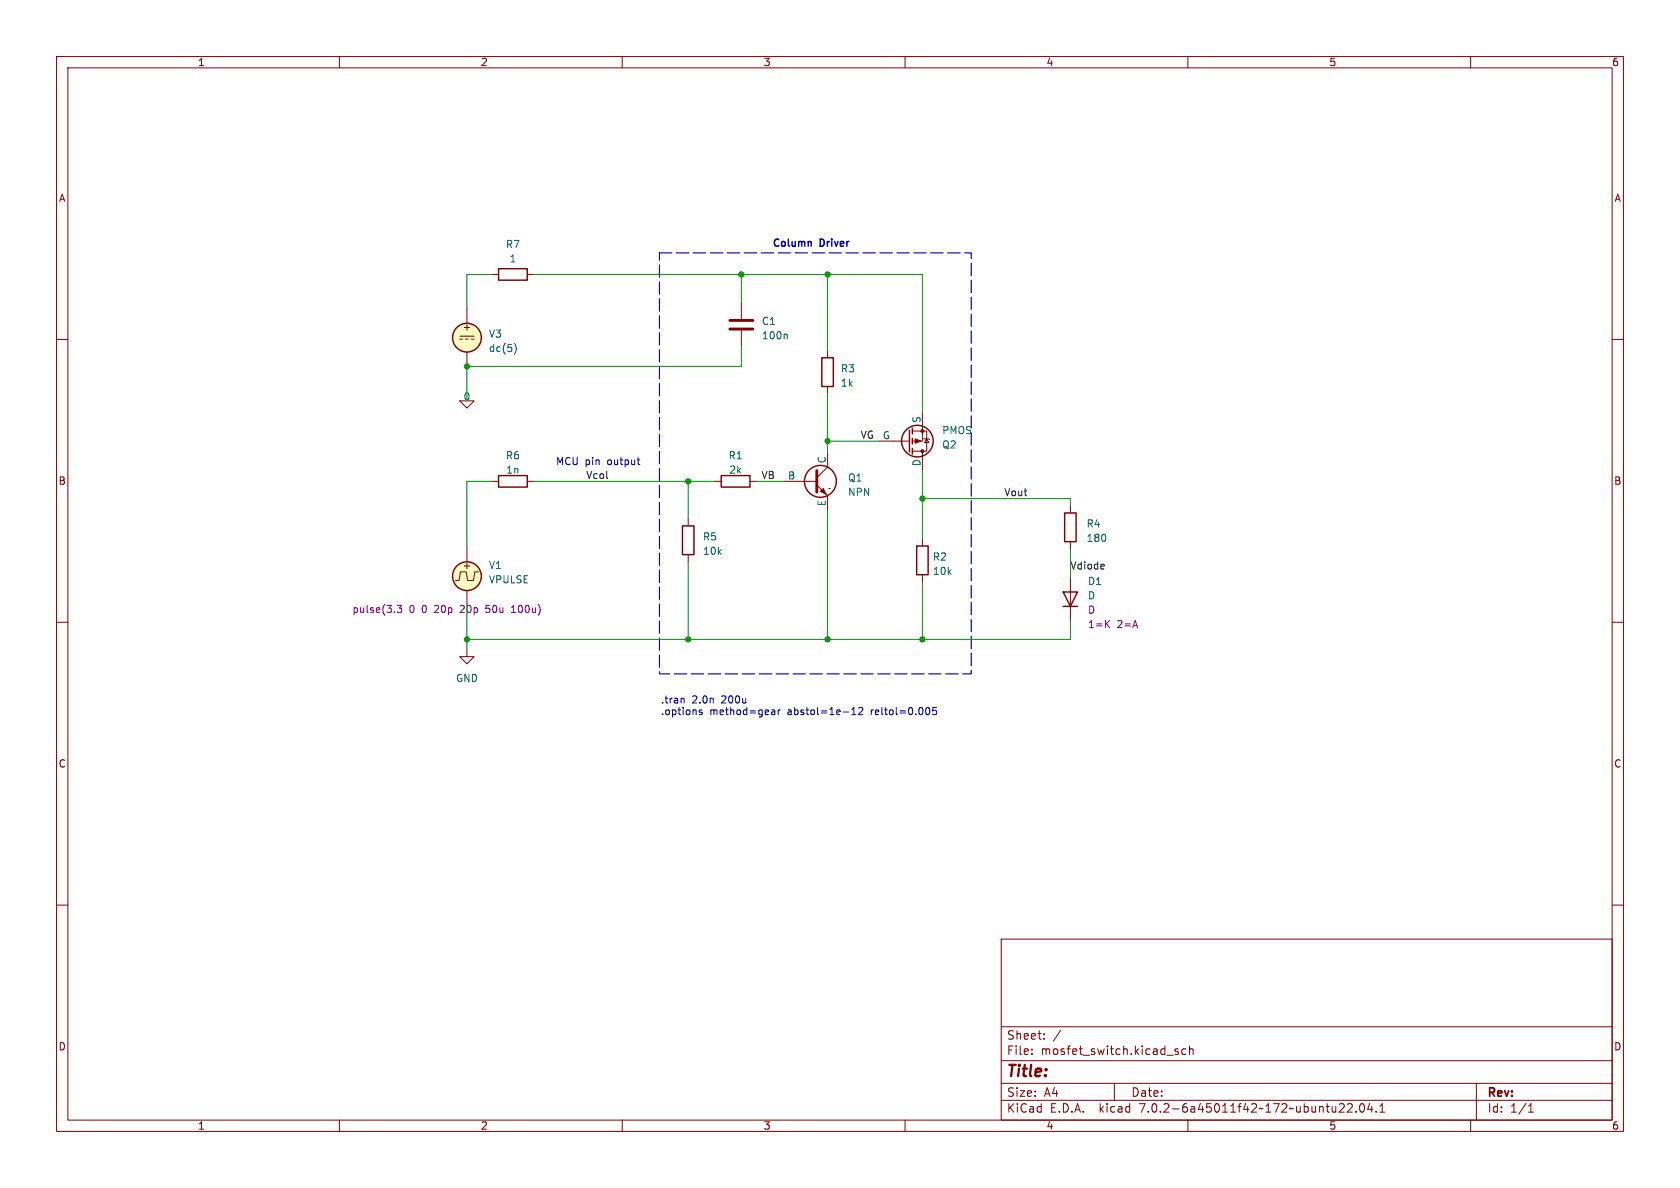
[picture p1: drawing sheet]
(kicad_sch (version 20230121) (generator eeschema)

 (paper "A4")

 (lib_symbols
  (symbol "Device:C" (pin_numbers hide) (pin_names (offset 0.254)) (in_bom yes) (on_board yes)
   (property "Reference" "C" (at 0.635 2.54 0) (effects (font (size 1.27 1.27)) (justify left)))
   (property "Value" "C" (at 0.635 -2.54 0) (effects (font (size 1.27 1.27)) (justify left)))
   (property "Footprint" "" (at 0.9652 -3.81 0) (effects (font (size 1.27 1.27)) hide))
   (property "Datasheet" "~" (at 0 0 0) (effects (font (size 1.27 1.27)) hide))
   (symbol "C_0_1"
    (polyline (pts (xy -2.032 -0.762) (xy 2.032 -0.762)) (stroke (width 0.508) (type default)) (fill (type none)))
    (polyline (pts (xy -2.032 0.762) (xy 2.032 0.762)) (stroke (width 0.508) (type default)) (fill (type none))))
   (symbol "C_1_1"
    (pin passive line (at 0 3.81 270) (length 2.794) (name "~" (effects (font (size 1.27 1.27)))) (number "1" (effects (font (size 1.27 1.27)))))
    (pin passive line (at 0 -3.81 90) (length 2.794) (name "~" (effects (font (size 1.27 1.27)))) (number "2" (effects (font (size 1.27 1.27)))))))
  (symbol "Device:R" (pin_numbers hide) (pin_names (offset 0)) (in_bom yes) (on_board yes)
   (property "Reference" "R" (at 2.032 0 90) (effects (font (size 1.27 1.27))))
   (property "Value" "R" (at 0 0 90) (effects (font (size 1.27 1.27))))
   (property "Footprint" "" (at -1.778 0 90) (effects (font (size 1.27 1.27)) hide))
   (property "Datasheet" "~" (at 0 0 0) (effects (font (size 1.27 1.27)) hide))
   (symbol "R_0_1"
    (rectangle (start -1.016 -2.54) (end 1.016 2.54) (stroke (width 0.254) (type default)) (fill (type none))))
   (symbol "R_1_1"
    (pin passive line (at 0 3.81 270) (length 1.27) (name "~" (effects (font (size 1.27 1.27)))) (number "1" (effects (font (size 1.27 1.27)))))
    (pin passive line (at 0 -3.81 90) (length 1.27) (name "~" (effects (font (size 1.27 1.27)))) (number "2" (effects (font (size 1.27 1.27)))))))
  (symbol "Simulation_SPICE:0" (power) (pin_names (offset 0)) (in_bom yes) (on_board yes)
   (property "Reference" "#GND" (at 0 -2.54 0) (effects (font (size 1.27 1.27)) hide))
   (property "Value" "0" (at 0 -1.778 0) (effects (font (size 1.27 1.27))))
   (property "Footprint" "" (at 0 0 0) (effects (font (size 1.27 1.27)) hide))
   (property "Datasheet" "~" (at 0 0 0) (effects (font (size 1.27 1.27)) hide))
   (symbol "0_0_1"
    (polyline (pts (xy -1.27 0) (xy 0 -1.27) (xy 1.27 0) (xy -1.27 0)) (stroke (width 0) (type default)) (fill (type none))))
   (symbol "0_1_1"
    (pin power_in line (at 0 0 0) (length 0) hide (name "0" (effects (font (size 1.016 1.016)))) (number "1" (effects (font (size 1.016 1.016)))))))
  (symbol "Simulation_SPICE:D" (pin_numbers hide) (pin_names (offset 1.016) hide) (in_bom yes) (on_board yes)
   (property "Reference" "D" (at 0 2.54 0) (effects (font (size 1.27 1.27))))
   (property "Value" "D" (at 0 -2.54 0) (effects (font (size 1.27 1.27))))
   (property "Footprint" "" (at 0 0 0) (effects (font (size 1.27 1.27)) hide))
   (property "Datasheet" "~" (at 0 0 0) (effects (font (size 1.27 1.27)) hide))
   (property "Sim.Device" "D" (at 0 0 0) (effects (font (size 1.27 1.27))))
   (property "Sim.Pins" "1=K 2=A" (at 0 0 0) (effects (font (size 1.27 1.27))))
   (symbol "D_0_1"
    (polyline (pts (xy -1.27 1.27) (xy -1.27 -1.27)) (stroke (width 0.254) (type default)) (fill (type none)))
    (polyline (pts (xy 1.27 0) (xy -1.27 0)) (stroke (width 0) (type default)) (fill (type none)))
    (polyline (pts (xy 1.27 1.27) (xy 1.27 -1.27) (xy -1.27 0) (xy 1.27 1.27)) (stroke (width 0.254) (type default)) (fill (type none))))
   (symbol "D_1_1"
    (pin passive line (at -3.81 0 0) (length 2.54) (name "K" (effects (font (size 1.27 1.27)))) (number "1" (effects (font (size 1.27 1.27)))))
    (pin passive line (at 3.81 0 180) (length 2.54) (name "A" (effects (font (size 1.27 1.27)))) (number "2" (effects (font (size 1.27 1.27)))))))
  (symbol "Simulation_SPICE:NPN" (pin_numbers hide) (pin_names (offset 0)) (in_bom yes) (on_board yes)
   (property "Reference" "Q" (at -2.54 7.62 0) (effects (font (size 1.27 1.27))))
   (property "Value" "NPN" (at -2.54 5.08 0) (effects (font (size 1.27 1.27))))
   (property "Footprint" "" (at 63.5 0 0) (effects (font (size 1.27 1.27)) hide))
   (property "Datasheet" "~" (at 63.5 0 0) (effects (font (size 1.27 1.27)) hide))
   (property "Sim.Device" "NPN" (at 0 0 0) (effects (font (size 1.27 1.27)) hide))
   (property "Sim.Type" "GUMMELPOON" (at 0 0 0) (effects (font (size 1.27 1.27)) hide))
   (property "Sim.Pins" "1=C 2=B 3=E" (at 0 0 0) (effects (font (size 1.27 1.27)) hide))
   (symbol "NPN_0_1"
    (polyline (pts (xy -2.54 0) (xy 0.635 0)) (stroke (width 0.1524) (type default)) (fill (type none)))
    (polyline (pts (xy 0.635 0.635) (xy 2.54 2.54)) (stroke (width 0) (type default)) (fill (type none)))
    (polyline (pts (xy 2.794 -1.27) (xy 2.794 -1.27)) (stroke (width 0.1524) (type default)) (fill (type none)))
    (polyline (pts (xy 2.794 -1.27) (xy 2.794 -1.27)) (stroke (width 0.1524) (type default)) (fill (type none)))
    (polyline (pts (xy 0.635 -0.635) (xy 2.54 -2.54) (xy 2.54 -2.54)) (stroke (width 0) (type default)) (fill (type none)))
    (polyline (pts (xy 0.635 1.905) (xy 0.635 -1.905) (xy 0.635 -1.905)) (stroke (width 0.508) (type default)) (fill (type none)))
    (polyline (pts (xy 1.27 -1.778) (xy 1.778 -1.27) (xy 2.286 -2.286) (xy 1.27 -1.778) (xy 1.27 -1.778)) (stroke (width 0) (type default)) (fill (type outline)))
    (circle (center 1.27 0) (radius 2.8194) (stroke (width 0.254) (type default)) (fill (type none))))
   (symbol "NPN_1_1"
    (pin open_collector line (at 2.54 5.08 270) (length 2.54) (name "C" (effects (font (size 1.27 1.27)))) (number "1" (effects (font (size 1.27 1.27)))))
    (pin input line (at -5.08 0 0) (length 2.54) (name "B" (effects (font (size 1.27 1.27)))) (number "2" (effects (font (size 1.27 1.27)))))
    (pin open_emitter line (at 2.54 -5.08 90) (length 2.54) (name "E" (effects (font (size 1.27 1.27)))) (number "3" (effects (font (size 1.27 1.27)))))))
  (symbol "Simulation_SPICE:PMOS" (pin_numbers hide) (pin_names (offset 0)) (in_bom yes) (on_board yes)
   (property "Reference" "Q" (at 5.08 1.27 0) (effects (font (size 1.27 1.27)) (justify left)))
   (property "Value" "PMOS" (at 5.08 -1.27 0) (effects (font (size 1.27 1.27)) (justify left)))
   (property "Footprint" "" (at 5.08 2.54 0) (effects (font (size 1.27 1.27)) hide))
   (property "Datasheet" "https://ngspice.sourceforge.io/docs/ngspice-manual.pdf" (at 0 -12.7 0) (effects (font (size 1.27 1.27)) hide))
   (property "Sim.Device" "PMOS" (at 0 -17.145 0) (effects (font (size 1.27 1.27)) hide))
   (property "Sim.Type" "VDMOS" (at 0 -19.05 0) (effects (font (size 1.27 1.27)) hide))
   (property "Sim.Pins" "1=D 2=G 3=S" (at 0 -15.24 0) (effects (font (size 1.27 1.27)) hide))
   (symbol "PMOS_0_1"
    (polyline (pts (xy 0.254 0) (xy -2.54 0)) (stroke (width 0) (type default)) (fill (type none)))
    (polyline (pts (xy 0.254 1.905) (xy 0.254 -1.905)) (stroke (width 0.254) (type default)) (fill (type none)))
    (polyline (pts (xy 0.762 -1.27) (xy 0.762 -2.286)) (stroke (width 0.254) (type default)) (fill (type none)))
    (polyline (pts (xy 0.762 0.508) (xy 0.762 -0.508)) (stroke (width 0.254) (type default)) (fill (type none)))
    (polyline (pts (xy 0.762 2.286) (xy 0.762 1.27)) (stroke (width 0.254) (type default)) (fill (type none)))
    (polyline (pts (xy 2.54 2.54) (xy 2.54 1.778)) (stroke (width 0) (type default)) (fill (type none)))
    (polyline (pts (xy 2.54 -2.54) (xy 2.54 0) (xy 0.762 0)) (stroke (width 0) (type default)) (fill (type none)))
    (polyline (pts (xy 0.762 1.778) (xy 3.302 1.778) (xy 3.302 -1.778) (xy 0.762 -1.778)) (stroke (width 0) (type default)) (fill (type none)))
    (polyline (pts (xy 2.286 0) (xy 1.27 0.381) (xy 1.27 -0.381) (xy 2.286 0)) (stroke (width 0) (type default)) (fill (type outline)))
    (polyline (pts (xy 2.794 -0.508) (xy 2.921 -0.381) (xy 3.683 -0.381) (xy 3.81 -0.254)) (stroke (width 0) (type default)) (fill (type none)))
    (polyline (pts (xy 3.302 -0.381) (xy 2.921 0.254) (xy 3.683 0.254) (xy 3.302 -0.381)) (stroke (width 0) (type default)) (fill (type none)))
    (circle (center 1.651 0) (radius 2.794) (stroke (width 0.254) (type default)) (fill (type none)))
    (circle (center 2.54 -1.778) (radius 0.254) (stroke (width 0) (type default)) (fill (type outline)))
    (circle (center 2.54 1.778) (radius 0.254) (stroke (width 0) (type default)) (fill (type outline))))
   (symbol "PMOS_1_1"
    (pin passive line (at 2.54 5.08 270) (length 2.54) (name "D" (effects (font (size 1.27 1.27)))) (number "1" (effects (font (size 1.27 1.27)))))
    (pin input line (at -5.08 0 0) (length 2.54) (name "G" (effects (font (size 1.27 1.27)))) (number "2" (effects (font (size 1.27 1.27)))))
    (pin passive line (at 2.54 -5.08 90) (length 2.54) (name "S" (effects (font (size 1.27 1.27)))) (number "3" (effects (font (size 1.27 1.27)))))))
  (symbol "Simulation_SPICE:VDC" (pin_numbers hide) (pin_names (offset 0.0254)) (in_bom yes) (on_board yes)
   (property "Reference" "V" (at 2.54 2.54 0) (effects (font (size 1.27 1.27)) (justify left)))
   (property "Value" "1" (at 2.54 0 0) (effects (font (size 1.27 1.27)) (justify left)))
   (property "Footprint" "" (at 0 0 0) (effects (font (size 1.27 1.27)) hide))
   (property "Datasheet" "~" (at 0 0 0) (effects (font (size 1.27 1.27)) hide))
   (property "Sim.Pins" "1=+ 2=-" (at 0 0 0) (effects (font (size 1.27 1.27)) hide))
   (property "Sim.Type" "DC" (at 0 0 0) (effects (font (size 1.27 1.27)) hide))
   (property "Sim.Device" "V" (at 0 0 0) (effects (font (size 1.27 1.27)) (justify left) hide))
   (symbol "VDC_0_0"
    (polyline (pts (xy -1.27 0.254) (xy 1.27 0.254)) (stroke (width 0) (type default)) (fill (type none)))
    (polyline (pts (xy -0.762 -0.254) (xy -1.27 -0.254)) (stroke (width 0) (type default)) (fill (type none)))
    (polyline (pts (xy 0.254 -0.254) (xy -0.254 -0.254)) (stroke (width 0) (type default)) (fill (type none)))
    (polyline (pts (xy 1.27 -0.254) (xy 0.762 -0.254)) (stroke (width 0) (type default)) (fill (type none)))
    (text "+" (at 0 1.905 0) (effects (font (size 1.27 1.27)))))
   (symbol "VDC_0_1"
    (circle (center 0 0) (radius 2.54) (stroke (width 0.254) (type default)) (fill (type background))))
   (symbol "VDC_1_1"
    (pin passive line (at 0 5.08 270) (length 2.54) (name "~" (effects (font (size 1.27 1.27)))) (number "1" (effects (font (size 1.27 1.27)))))
    (pin passive line (at 0 -5.08 90) (length 2.54) (name "~" (effects (font (size 1.27 1.27)))) (number "2" (effects (font (size 1.27 1.27)))))))
  (symbol "Simulation_SPICE:VPULSE" (pin_numbers hide) (pin_names (offset 0.0254)) (in_bom yes) (on_board yes)
   (property "Reference" "V" (at 2.54 2.54 0) (effects (font (size 1.27 1.27)) (justify left)))
   (property "Value" "VPULSE" (at 2.54 0 0) (effects (font (size 1.27 1.27)) (justify left)))
   (property "Footprint" "" (at 0 0 0) (effects (font (size 1.27 1.27)) hide))
   (property "Datasheet" "~" (at 0 0 0) (effects (font (size 1.27 1.27)) hide))
   (property "Sim.Pins" "1=+ 2=-" (at 0 0 0) (effects (font (size 1.27 1.27)) hide))
   (property "Sim.Type" "PULSE" (at 0 0 0) (effects (font (size 1.27 1.27)) hide))
   (property "Sim.Device" "V" (at 0 0 0) (effects (font (size 1.27 1.27)) (justify left) hide))
   (property "Sim.Params" "y1=0 y2=1 td=2n tr=2n tf=2n tw=50n per=100n" (at 2.54 -2.54 0) (effects (font (size 1.27 1.27)) (justify left)))
   (symbol "VPULSE_0_0"
    (polyline (pts (xy -2.032 -0.762) (xy -1.397 -0.762) (xy -1.143 0.762) (xy -0.127 0.762) (xy 0.127 -0.762) (xy 1.143 -0.762) (xy 1.397 0.762) (xy 2.032 0.762)) (stroke (width 0) (type default)) (fill (type none)))
    (text "+" (at 0 1.905 0) (effects (font (size 1.27 1.27)))))
   (symbol "VPULSE_0_1"
    (circle (center 0 0) (radius 2.54) (stroke (width 0.254) (type default)) (fill (type background))))
   (symbol "VPULSE_1_1"
    (pin passive line (at 0 5.08 270) (length 2.54) (name "~" (effects (font (size 1.27 1.27)))) (number "1" (effects (font (size 1.27 1.27)))))
    (pin passive line (at 0 -5.08 90) (length 2.54) (name "~" (effects (font (size 1.27 1.27)))) (number "2" (effects (font (size 1.27 1.27)))))))
  (symbol "power:GND" (power) (pin_names (offset 0)) (in_bom yes) (on_board yes)
   (property "Reference" "#PWR" (at 0 -6.35 0) (effects (font (size 1.27 1.27)) hide))
   (property "Value" "GND" (at 0 -3.81 0) (effects (font (size 1.27 1.27))))
   (property "Footprint" "" (at 0 0 0) (effects (font (size 1.27 1.27)) hide))
   (property "Datasheet" "" (at 0 0 0) (effects (font (size 1.27 1.27)) hide))
   (symbol "GND_0_1"
    (polyline (pts (xy 0 0) (xy 0 -1.27) (xy 1.27 -1.27) (xy 0 -2.54) (xy -1.27 -1.27) (xy 0 -1.27)) (stroke (width 0) (type default)) (fill (type none))))
   (symbol "GND_1_1"
    (pin power_in line (at 0 0 270) (length 0) hide (name "GND" (effects (font (size 1.27 1.27)))) (number "1" (effects (font (size 1.27 1.27))))))))

 (junction (at 82.55 113.03) (diameter 0) (color 0 0 0 0))
 (junction (at 163.068 88.138) (diameter 0) (color 0 0 0 0))
 (junction (at 121.666 113.03) (diameter 0) (color 0 0 0 0))
 (junction (at 146.304 113.03) (diameter 0) (color 0 0 0 0))
 (junction (at 163.068 113.03) (diameter 0) (color 0 0 0 0))
 (junction (at 146.304 77.978) (diameter 0) (color 0 0 0 0))
 (junction (at 121.666 85.09) (diameter 0) (color 0 0 0 0))
 (junction (at 146.304 48.514) (diameter 0) (color 0 0 0 0))
 (junction (at 131.064 48.514) (diameter 0) (color 0 0 0 0))
 (junction (at 82.55 64.77) (diameter 0) (color 0 0 0 0))

 (wire (pts (xy 82.55 113.03) (xy 82.55 114.808)) (stroke (width 0) (type default)))
 (wire (pts (xy 163.068 48.514) (xy 163.068 72.898)) (stroke (width 0) (type default)))
 (wire (pts (xy 121.666 85.09) (xy 121.666 91.694)) (stroke (width 0) (type default)))
 (wire (pts (xy 189.23 109.728) (xy 189.23 113.03)) (stroke (width 0) (type default)))
 (wire (pts (xy 131.064 48.514) (xy 146.304 48.514)) (stroke (width 0) (type default)))
 (wire (pts (xy 146.304 113.03) (xy 163.068 113.03)) (stroke (width 0) (type default)))
 (wire (pts (xy 189.23 97.028) (xy 189.23 102.108)) (stroke (width 0) (type default)))
 (wire (pts (xy 131.064 61.214) (xy 131.064 64.77)) (stroke (width 0) (type default)))
 (wire (pts (xy 121.666 99.314) (xy 121.666 113.03)) (stroke (width 0) (type default)))
 (wire (pts (xy 133.858 85.09) (xy 138.684 85.09)) (stroke (width 0) (type default)))
 (wire (pts (xy 146.304 77.978) (xy 146.304 80.01)) (stroke (width 0) (type default)))
 (wire (pts (xy 146.304 48.514) (xy 163.068 48.514)) (stroke (width 0) (type default)))
 (wire (pts (xy 82.55 106.934) (xy 82.55 113.03)) (stroke (width 0) (type default)))
 (wire (pts (xy 82.55 85.09) (xy 82.55 96.774)) (stroke (width 0) (type default)))
 (wire (pts (xy 146.304 77.978) (xy 146.304 69.596)) (stroke (width 0) (type default)))
 (wire (pts (xy 131.064 48.514) (xy 131.064 53.594)) (stroke (width 0) (type default)))
 (wire (pts (xy 121.666 85.09) (xy 126.238 85.09)) (stroke (width 0) (type default)))
 (wire (pts (xy 189.23 88.138) (xy 189.23 89.408)) (stroke (width 0) (type default)))
 (wire (pts (xy 146.304 113.03) (xy 146.304 90.17)) (stroke (width 0) (type default)))
 (wire (pts (xy 163.068 88.138) (xy 163.068 95.25)) (stroke (width 0) (type default)))
 (wire (pts (xy 82.55 54.61) (xy 82.55 48.514)) (stroke (width 0) (type default)))
 (wire (pts (xy 82.55 64.77) (xy 131.064 64.77)) (stroke (width 0) (type default)))
 (wire (pts (xy 163.068 83.058) (xy 163.068 88.138)) (stroke (width 0) (type default)))
 (wire (pts (xy 163.068 88.138) (xy 189.23 88.138)) (stroke (width 0) (type default)))
 (wire (pts (xy 82.55 48.514) (xy 86.868 48.514)) (stroke (width 0) (type default)))
 (wire (pts (xy 82.55 113.03) (xy 121.666 113.03)) (stroke (width 0) (type default)))
 (wire (pts (xy 189.23 113.03) (xy 163.068 113.03)) (stroke (width 0) (type default)))
 (wire (pts (xy 146.304 77.978) (xy 155.448 77.978)) (stroke (width 0) (type default)))
 (wire (pts (xy 82.55 64.77) (xy 82.55 70.866)) (stroke (width 0) (type default)))
 (wire (pts (xy 94.488 85.09) (xy 121.666 85.09)) (stroke (width 0) (type default)))
 (wire (pts (xy 121.666 113.03) (xy 146.304 113.03)) (stroke (width 0) (type default)))
 (wire (pts (xy 82.55 85.09) (xy 86.868 85.09)) (stroke (width 0) (type default)))
 (wire (pts (xy 94.488 48.514) (xy 131.064 48.514)) (stroke (width 0) (type default)))
 (wire (pts (xy 163.068 102.87) (xy 163.068 113.03)) (stroke (width 0) (type default)))
 (wire (pts (xy 146.304 61.976) (xy 146.304 48.514)) (stroke (width 0) (type default)))

 (rectangle (start 116.586 44.704) (end 171.704 119.126) (stroke (width 0.2) (type dash)) (fill (type none)))

 (text "MCU pin output" (at 98.298 82.296 0) (effects (font (size 1.27 1.27)) (justify left bottom)))
 (text ".tran 2.0n 200u\n.options method=gear abstol=1e-12 reltol=0.005" (at 116.84 126.492 0) (effects (font (size 1.27 1.27)) (justify left bottom)))
 (text "Column Driver" (at 136.652 43.688 0) (effects (font (size 1.27 1.27) (thickness 0.254) bold) (justify left bottom)))

 (label "Vout" (at 177.546 88.138 0) (fields_autoplaced) (effects (font (size 1.27 1.27)) (justify left bottom)))
 (label "VG" (at 152.146 77.978 0) (fields_autoplaced) (effects (font (size 1.27 1.27)) (justify left bottom)))
 (label "VB" (at 134.62 85.09 0) (fields_autoplaced) (effects (font (size 1.27 1.27)) (justify left bottom)))
 (label "Vdiode" (at 189.23 101.092 0) (fields_autoplaced) (effects (font (size 1.27 1.27)) (justify left bottom)))
 (label "Vcol" (at 103.632 85.09 0) (fields_autoplaced) (effects (font (size 1.27 1.27)) (justify left bottom)))

 (symbol (lib_id "Device:R") (at 163.068 99.06 0) (unit 1) (in_bom yes) (on_board yes) (dnp no) (fields_autoplaced)
  (property "Reference" "R2" (at 164.846 98.425 0) (effects (font (size 1.27 1.27)) (justify left)))
  (property "Value" "10k" (at 164.846 100.965 0) (effects (font (size 1.27 1.27)) (justify left)))
  (property "Footprint" "" (at 161.29 99.06 90) (effects (font (size 1.27 1.27)) hide))
  (property "Datasheet" "~" (at 163.068 99.06 0) (effects (font (size 1.27 1.27)) hide)) (pin "1") (pin "2"))

 (symbol (lib_id "Device:R") (at 121.666 95.504 0) (unit 1) (in_bom yes) (on_board yes) (dnp no) (fields_autoplaced)
  (property "Reference" "R5" (at 124.206 94.869 0) (effects (font (size 1.27 1.27)) (justify left)))
  (property "Value" "10k" (at 124.206 97.409 0) (effects (font (size 1.27 1.27)) (justify left)))
  (property "Footprint" "" (at 119.888 95.504 90) (effects (font (size 1.27 1.27)) hide))
  (property "Datasheet" "~" (at 121.666 95.504 0) (effects (font (size 1.27 1.27)) hide)) (pin "1") (pin "2"))

 (symbol (lib_id "Simulation_SPICE:PMOS") (at 160.528 77.978 0) (mirror x) (unit 1) (in_bom yes) (on_board yes) (dnp no)
  (property "Reference" "Q2" (at 166.497 78.613 0) (effects (font (size 1.27 1.27)) (justify left)))
  (property "Value" "PMOS" (at 166.497 76.073 0) (effects (font (size 1.27 1.27)) (justify left)))
  (property "Footprint" "" (at 165.608 80.518 0) (effects (font (size 1.27 1.27)) hide))
  (property "Datasheet" "https://ngspice.sourceforge.io/docs/ngspice-manual.pdf" (at 160.528 65.278 0) (effects (font (size 1.27 1.27)) hide))
  (property "Sim.Device" "SUBCKT" (at 160.528 60.833 0) (effects (font (size 1.27 1.27)) hide))
  (property "Sim.Pins" "1=10 2=20 3=30" (at 160.528 62.738 0) (effects (font (size 1.27 1.27)) hide))
  (property "Sim.Library" "DMC2400UV.spice.txt" (at 160.528 77.978 0) (effects (font (size 1.27 1.27)) hide))
  (property "Sim.Name" "DMC2400UV_PMOS" (at 160.528 77.978 0) (effects (font (size 1.27 1.27)) hide)) (pin "1") (pin "2") (pin "3"))

 (symbol (lib_id "Device:R") (at 130.048 85.09 90) (unit 1) (in_bom yes) (on_board yes) (dnp no) (fields_autoplaced)
  (property "Reference" "R1" (at 130.048 80.518 90) (effects (font (size 1.27 1.27))))
  (property "Value" "2k" (at 130.048 83.058 90) (effects (font (size 1.27 1.27))))
  (property "Footprint" "" (at 130.048 86.868 90) (effects (font (size 1.27 1.27)) hide))
  (property "Datasheet" "~" (at 130.048 85.09 0) (effects (font (size 1.27 1.27)) hide)) (pin "1") (pin "2"))

 (symbol (lib_id "Device:R") (at 146.304 65.786 0) (unit 1) (in_bom yes) (on_board yes) (dnp no) (fields_autoplaced)
  (property "Reference" "R3" (at 148.59 65.151 0) (effects (font (size 1.27 1.27)) (justify left)))
  (property "Value" "1k" (at 148.59 67.691 0) (effects (font (size 1.27 1.27)) (justify left)))
  (property "Footprint" "" (at 144.526 65.786 90) (effects (font (size 1.27 1.27)) hide))
  (property "Datasheet" "~" (at 146.304 65.786 0) (effects (font (size 1.27 1.27)) hide)) (pin "1") (pin "2"))

 (symbol (lib_id "Simulation_SPICE:0") (at 82.55 70.866 0) (unit 1) (in_bom yes) (on_board yes) (dnp no)
  (property "Reference" "#GND02" (at 82.55 73.406 0) (effects (font (size 1.27 1.27)) hide))
  (property "Value" "0" (at 82.55 70.104 0) (effects (font (size 1.27 1.27))))
  (property "Footprint" "" (at 82.55 70.866 0) (effects (font (size 1.27 1.27)) hide))
  (property "Datasheet" "~" (at 82.55 70.866 0) (effects (font (size 1.27 1.27)) hide)) (pin "1"))

 (symbol (lib_id "Device:R") (at 189.23 93.218 0) (unit 1) (in_bom yes) (on_board yes) (dnp no) (fields_autoplaced)
  (property "Reference" "R4" (at 192.024 92.583 0) (effects (font (size 1.27 1.27)) (justify left)))
  (property "Value" "180" (at 192.024 95.123 0) (effects (font (size 1.27 1.27)) (justify left)))
  (property "Footprint" "" (at 187.452 93.218 90) (effects (font (size 1.27 1.27)) hide))
  (property "Datasheet" "~" (at 189.23 93.218 0) (effects (font (size 1.27 1.27)) hide)) (pin "1") (pin "2"))

 (symbol (lib_id "Device:R") (at 90.678 48.514 90) (unit 1) (in_bom yes) (on_board yes) (dnp no) (fields_autoplaced)
  (property "Reference" "R7" (at 90.678 43.18 90) (effects (font (size 1.27 1.27))))
  (property "Value" "1" (at 90.678 45.72 90) (effects (font (size 1.27 1.27))))
  (property "Footprint" "" (at 90.678 50.292 90) (effects (font (size 1.27 1.27)) hide))
  (property "Datasheet" "~" (at 90.678 48.514 0) (effects (font (size 1.27 1.27)) hide)) (pin "1") (pin "2"))

 (symbol (lib_id "Simulation_SPICE:VDC") (at 82.55 59.69 0) (unit 1) (in_bom yes) (on_board yes) (dnp no) (fields_autoplaced)
  (property "Reference" "V3" (at 86.36 59.0192 0) (effects (font (size 1.27 1.27)) (justify left)))
  (property "Value" "dc(5)" (at 86.36 61.5592 0) (effects (font (size 1.27 1.27)) (justify left)))
  (property "Footprint" "" (at 82.55 59.69 0) (effects (font (size 1.27 1.27)) hide))
  (property "Datasheet" "~" (at 82.55 59.69 0) (effects (font (size 1.27 1.27)) hide))
  (property "Sim.Pins" "1=+ 2=-" (at 82.55 59.69 0) (effects (font (size 1.27 1.27)) hide))
  (property "Sim.Type" "DC" (at 82.55 59.69 0) (effects (font (size 1.27 1.27)) hide))
  (property "Sim.Device" "V" (at 82.55 59.69 0) (effects (font (size 1.27 1.27)) (justify left) hide)) (pin "1") (pin "2"))

 (symbol (lib_id "Device:R") (at 90.678 85.09 90) (unit 1) (in_bom yes) (on_board yes) (dnp no) (fields_autoplaced)
  (property "Reference" "R6" (at 90.678 80.518 90) (effects (font (size 1.27 1.27))))
  (property "Value" "1n" (at 90.678 83.058 90) (effects (font (size 1.27 1.27))))
  (property "Footprint" "" (at 90.678 86.868 90) (effects (font (size 1.27 1.27)) hide))
  (property "Datasheet" "~" (at 90.678 85.09 0) (effects (font (size 1.27 1.27)) hide)) (pin "1") (pin "2"))

 (symbol (lib_id "Simulation_SPICE:VPULSE") (at 82.55 101.854 0) (unit 1) (in_bom yes) (on_board yes) (dnp no)
  (property "Reference" "V1" (at 86.36 99.9132 0) (effects (font (size 1.27 1.27)) (justify left)))
  (property "Value" "VPULSE" (at 86.36 102.4532 0) (effects (font (size 1.27 1.27)) (justify left)))
  (property "Footprint" "" (at 82.55 101.854 0) (effects (font (size 1.27 1.27)) hide))
  (property "Datasheet" "~" (at 82.55 101.854 0) (effects (font (size 1.27 1.27)) hide))
  (property "Sim.Pins" "1=+ 2=-" (at 82.55 101.854 0) (effects (font (size 1.27 1.27)) hide))
  (property "Sim.Type" "PULSE" (at 82.55 101.854 0) (effects (font (size 1.27 1.27)) hide))
  (property "Sim.Device" "V" (at 82.55 101.854 0) (effects (font (size 1.27 1.27)) (justify left) hide))
  (property "Sim.Params" "pulse(3.3 0 0 20p 20p 50u 100u)" (at 62.23 107.696 0) (effects (font (size 1.27 1.27)) (justify left))) (pin "1") (pin "2"))

 (symbol (lib_id "power:GND") (at 82.55 114.808 0) (unit 1) (in_bom yes) (on_board yes) (dnp no) (fields_autoplaced)
  (property "Reference" "#PWR01" (at 82.55 121.158 0) (effects (font (size 1.27 1.27)) hide))
  (property "Value" "GND" (at 82.55 119.888 0) (effects (font (size 1.27 1.27))))
  (property "Footprint" "" (at 82.55 114.808 0) (effects (font (size 1.27 1.27)) hide))
  (property "Datasheet" "" (at 82.55 114.808 0) (effects (font (size 1.27 1.27)) hide)) (pin "1"))

 (symbol (lib_id "Device:C") (at 131.064 57.404 180) (unit 1) (in_bom yes) (on_board yes) (dnp no) (fields_autoplaced)
  (property "Reference" "C1" (at 134.62 56.769 0) (effects (font (size 1.27 1.27)) (justify right)))
  (property "Value" "100n" (at 134.62 59.309 0) (effects (font (size 1.27 1.27)) (justify right)))
  (property "Footprint" "" (at 130.0988 53.594 0) (effects (font (size 1.27 1.27)) hide))
  (property "Datasheet" "~" (at 131.064 57.404 0) (effects (font (size 1.27 1.27)) hide)) (pin "1") (pin "2"))

 (symbol (lib_id "Simulation_SPICE:NPN") (at 143.764 85.09 0) (unit 1) (in_bom yes) (on_board yes) (dnp no) (fields_autoplaced)
  (property "Reference" "Q1" (at 149.86 84.455 0) (effects (font (size 1.27 1.27)) (justify left)))
  (property "Value" "NPN" (at 149.86 86.995 0) (effects (font (size 1.27 1.27)) (justify left)))
  (property "Footprint" "" (at 207.264 85.09 0) (effects (font (size 1.27 1.27)) hide))
  (property "Datasheet" "~" (at 207.264 85.09 0) (effects (font (size 1.27 1.27)) hide))
  (property "Sim.Device" "NPN" (at 143.764 85.09 0) (effects (font (size 1.27 1.27)) hide))
  (property "Sim.Type" "GUMMELPOON" (at 143.764 85.09 0) (effects (font (size 1.27 1.27)) hide))
  (property "Sim.Pins" "1=C 2=B 3=E" (at 143.764 85.09 0) (effects (font (size 1.27 1.27)) hide)) (pin "1") (pin "2") (pin "3"))

 (symbol (lib_id "Simulation_SPICE:D") (at 189.23 105.918 90) (unit 1) (in_bom yes) (on_board yes) (dnp no) (fields_autoplaced)
  (property "Reference" "D1" (at 192.278 102.743 90) (effects (font (size 1.27 1.27)) (justify right)))
  (property "Value" "D" (at 192.278 105.283 90) (effects (font (size 1.27 1.27)) (justify right)))
  (property "Footprint" "" (at 189.23 105.918 0) (effects (font (size 1.27 1.27)) hide))
  (property "Datasheet" "~" (at 189.23 105.918 0) (effects (font (size 1.27 1.27)) hide))
  (property "Sim.Device" "D" (at 192.278 107.823 90) (effects (font (size 1.27 1.27)) (justify right)))
  (property "Sim.Pins" "1=K 2=A" (at 192.278 110.363 90) (effects (font (size 1.27 1.27)) (justify right)))
  (property "Sim.Params" "is=23.4p rs=0 n=3.94" (at 189.23 105.918 0) (effects (font (size 1.27 1.27)) hide)) (pin "1") (pin "2"))

 (sheet_instances (path "" (page "1"))))
